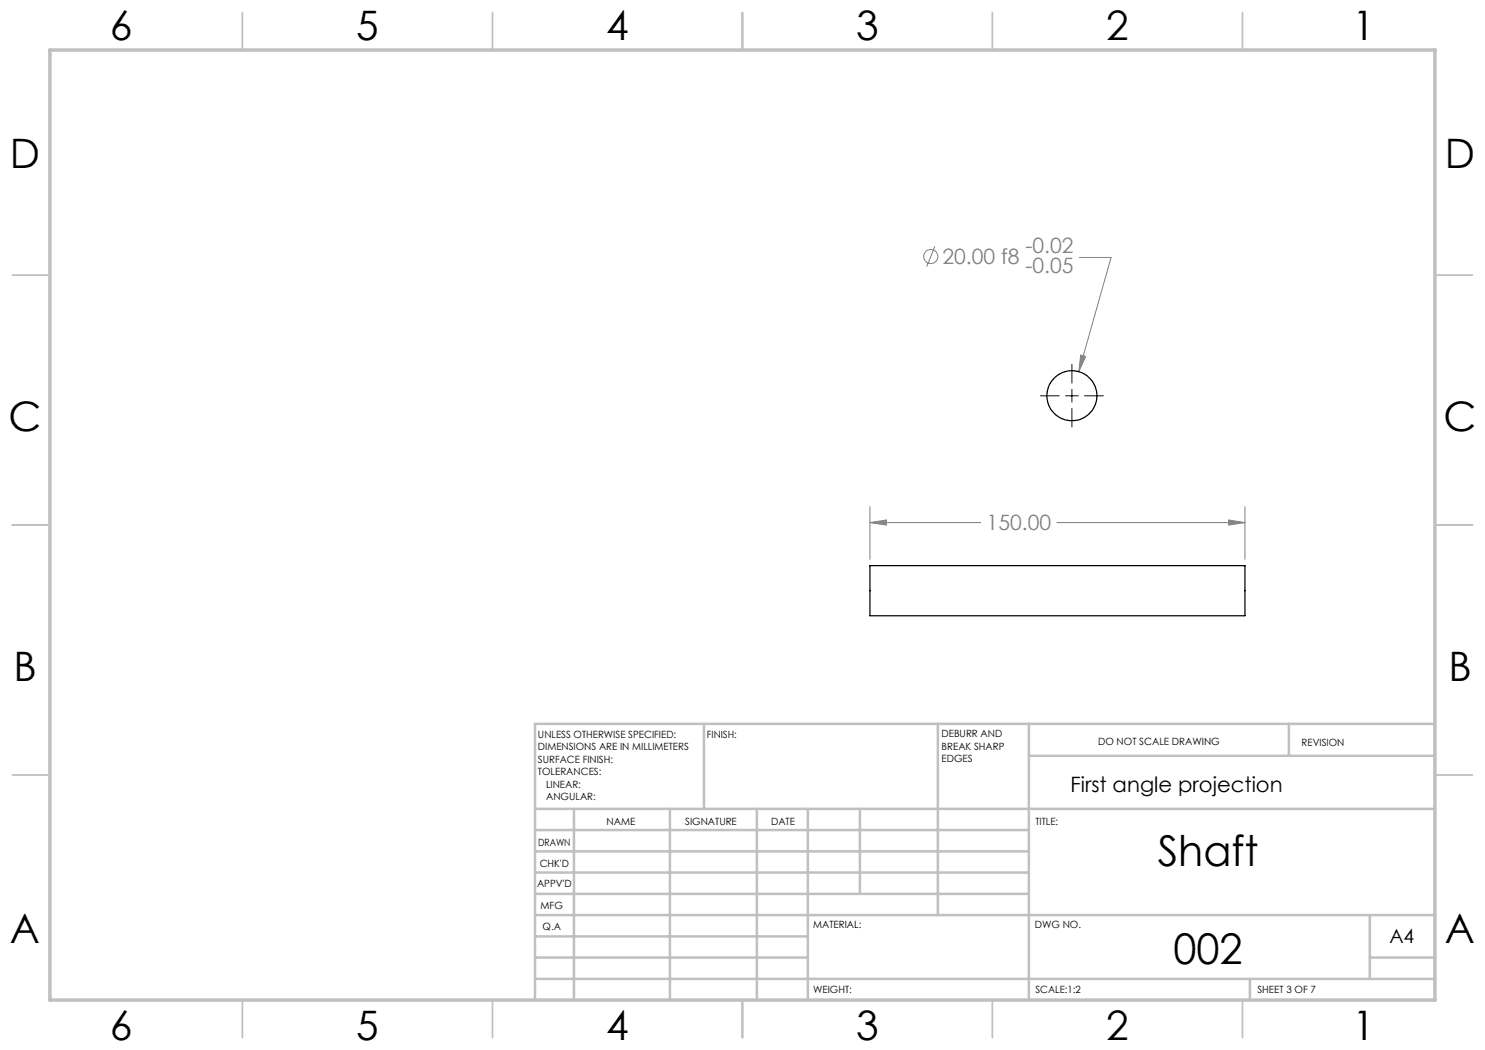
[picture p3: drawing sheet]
<svg xmlns="http://www.w3.org/2000/svg" width="297mm" height="210mm" viewBox="0 0 297 210" stroke-linecap="round" stroke-linejoin="round" font-family="sans-serif">
<g fill="none" stroke="#808080" stroke-width=".2">
<path d="M187 49.3l-1.7 4M215.9 51.5h6.3l-6.4 22.8M216.1 71l1 .3-1.3 3zM174 104.5l3.3-.5v1zM174 101.3v10.6M174 104.5h22.1M211.4 104.5h37.6M245.7 104l3.3 .5-3.3 .5zM249 101.3v10.6"/>
<circle cx="186.2" cy="51.3" r="1.41"/>
</g>
<path d="M208.1 79.2h3.7M213.1 79.2h2.6M214.4 72.9v3.7M214.4 77.9v2.5M216.9 79.2h3.8M214.4 81.7v3.7" fill="none" stroke="#000" stroke-width=".2"/>
<g fill="none" stroke="#c0c0c0" stroke-width=".35">
<path d="M48.5 2.5v7.5M98.5 2.5v7.5M148.5 2.5v7.5M198.5 2.5v7.5M248.5 2.5v7.5M2.5 55h7.5M287 55h7.5M2.5 105h7.5M287 105h7.5M2.5 155h7.5M287 155h7.5M48.5 200v7.5"/>
<path d="M98.5 200v7.5M148.5 200v7.5M198.5 200v7.5M248.5 200v7.5"/>
</g>
<g fill="none" stroke="#c0c0c0" stroke-width=".5">
<path d="M140.8 144.8v17M187.6 144.8v38.2M205.8 144.8v55.2M205.8 151.2h81.2M257.8 144.8v6.4M287 144.8h-180v55.2M107 161.8h180M107 178.8h98.8M107 174.5h98.8M107 170.3h98.8M107 166h98.8M114.8 161.8v38.2"/>
<path d="M134 161.8v38.2M151.4 161.8v38.2M161.6 161.8v38.2M172 161.8v17M107 195.8h180M107 191.5h54.6M107 187.3h54.6M107 183h180M250 195.8v4.2M274 191.5h13M274 183v12.8"/>
</g>
<path d="M10 10h277v190h-277z" fill="none" stroke="#c0c0c0" stroke-width=".7"/>
<path d="M216.1 71l-.3 3.3 1.3-3zM245.7 104l3.3 .5-3.3 .5zM174 104.5l3.3-.5v1z" fill="#808080"/>
<g fill="none" stroke="#000" stroke-width=".25">
<path d="M174 113.1h75v10h-75z"/>
<circle cx="214.4" cy="79.1" r="5"/>
</g>
<g font-size="8.5">
<text x="231.5" y="173.3">Shaft</text>
<text x="234.7" y="192.7">002</text>
</g>
<g font-size="8.1">
<text x="22" y="8">6</text>
<text x="71.2" y="8">5</text>
<text x="121.2" y="8">4</text>
<text x="171.3" y="8">3</text>
<text x="221.3" y="8">2</text>
<text x="270.5" y="8">1</text>
<text x="2" y="33.6">D</text>
<text x="289" y="33.6">D</text>
<text x="1.7" y="86.1">C</text>
<text x="288.7" y="86.1">C</text>
<text x="2.7" y="136.1">B</text>
<text x="289.7" y="136.1">B</text>
<text x="2" y="188.6">A</text>
<text x="289" y="188.6">A</text>
<text x="22" y="208">6</text>
<text x="71.2" y="208">5</text>
<text x="121.2" y="208">4</text>
<text x="171.3" y="208">3</text>
<text x="221.3" y="208">2</text>
<text x="270.5" y="208">1</text>
</g>
<g font-size="4.2" fill="#808080">
<text x="188.5" y="52.8">20.00 f8</text>
<text x="205.1" y="50.6">-0.02</text>
<text x="205.1" y="54.7">-0.05</text>
<text x="197.3" y="106.1">150.00</text>
</g>
<text font-size="4.2" x="214.1" y="158.3">First angle projection</text>
<text font-size="3.9" x="277.9" y="188.5">A4</text>
<g font-size="2">
<text x="107.6" y="147.6">UNLESS OTHERWISE SPECIFIED:</text>
<text x="141.4" y="147.6">FINISH:</text>
<text x="188.3" y="147.5">DEBURR AND</text>
<text x="188.3" y="150">BREAK SHARP</text>
<text x="219.6" y="149">DO NOT SCALE DRAWING</text>
<text x="260.3" y="149.2">REVISION</text>
<text x="107.6" y="150.1">DIMENSIONS ARE IN MILLIMETERS</text>
<text x="107.6" y="152.6">SURFACE FINISH:</text>
<text x="107.6" y="155.1">TOLERANCES:</text>
<text x="188.3" y="152.5">EDGES</text>
<text x="109.2" y="157.6">LINEAR:</text>
<text x="109.2" y="160.1">ANGULAR:</text>
<text x="121.3" y="165">NAME</text>
<text x="137" y="164.9">SIGNATURE</text>
<text x="154.2" y="164.9">DATE</text>
<text x="207.1" y="164.9">TITLE:</text>
<text x="107.6" y="169.1">DRAWN</text>
<text x="107.9" y="173.3">CHK'D</text>
<text x="107.4" y="177.4">APPV'D</text>
<text x="108.1" y="181.8">MFG</text>
<text x="108.5" y="186">Q.A</text>
<text x="162.6" y="185.5">MATERIAL:</text>
<text x="207" y="185.5">DWG NO.</text>
<text x="162.6" y="198.5">WEIGHT:</text>
<text x="207.1" y="198.6">SCALE:1:2</text>
<text x="251.5" y="198.6">SHEET 3 OF 7</text>
</g>
</svg>
